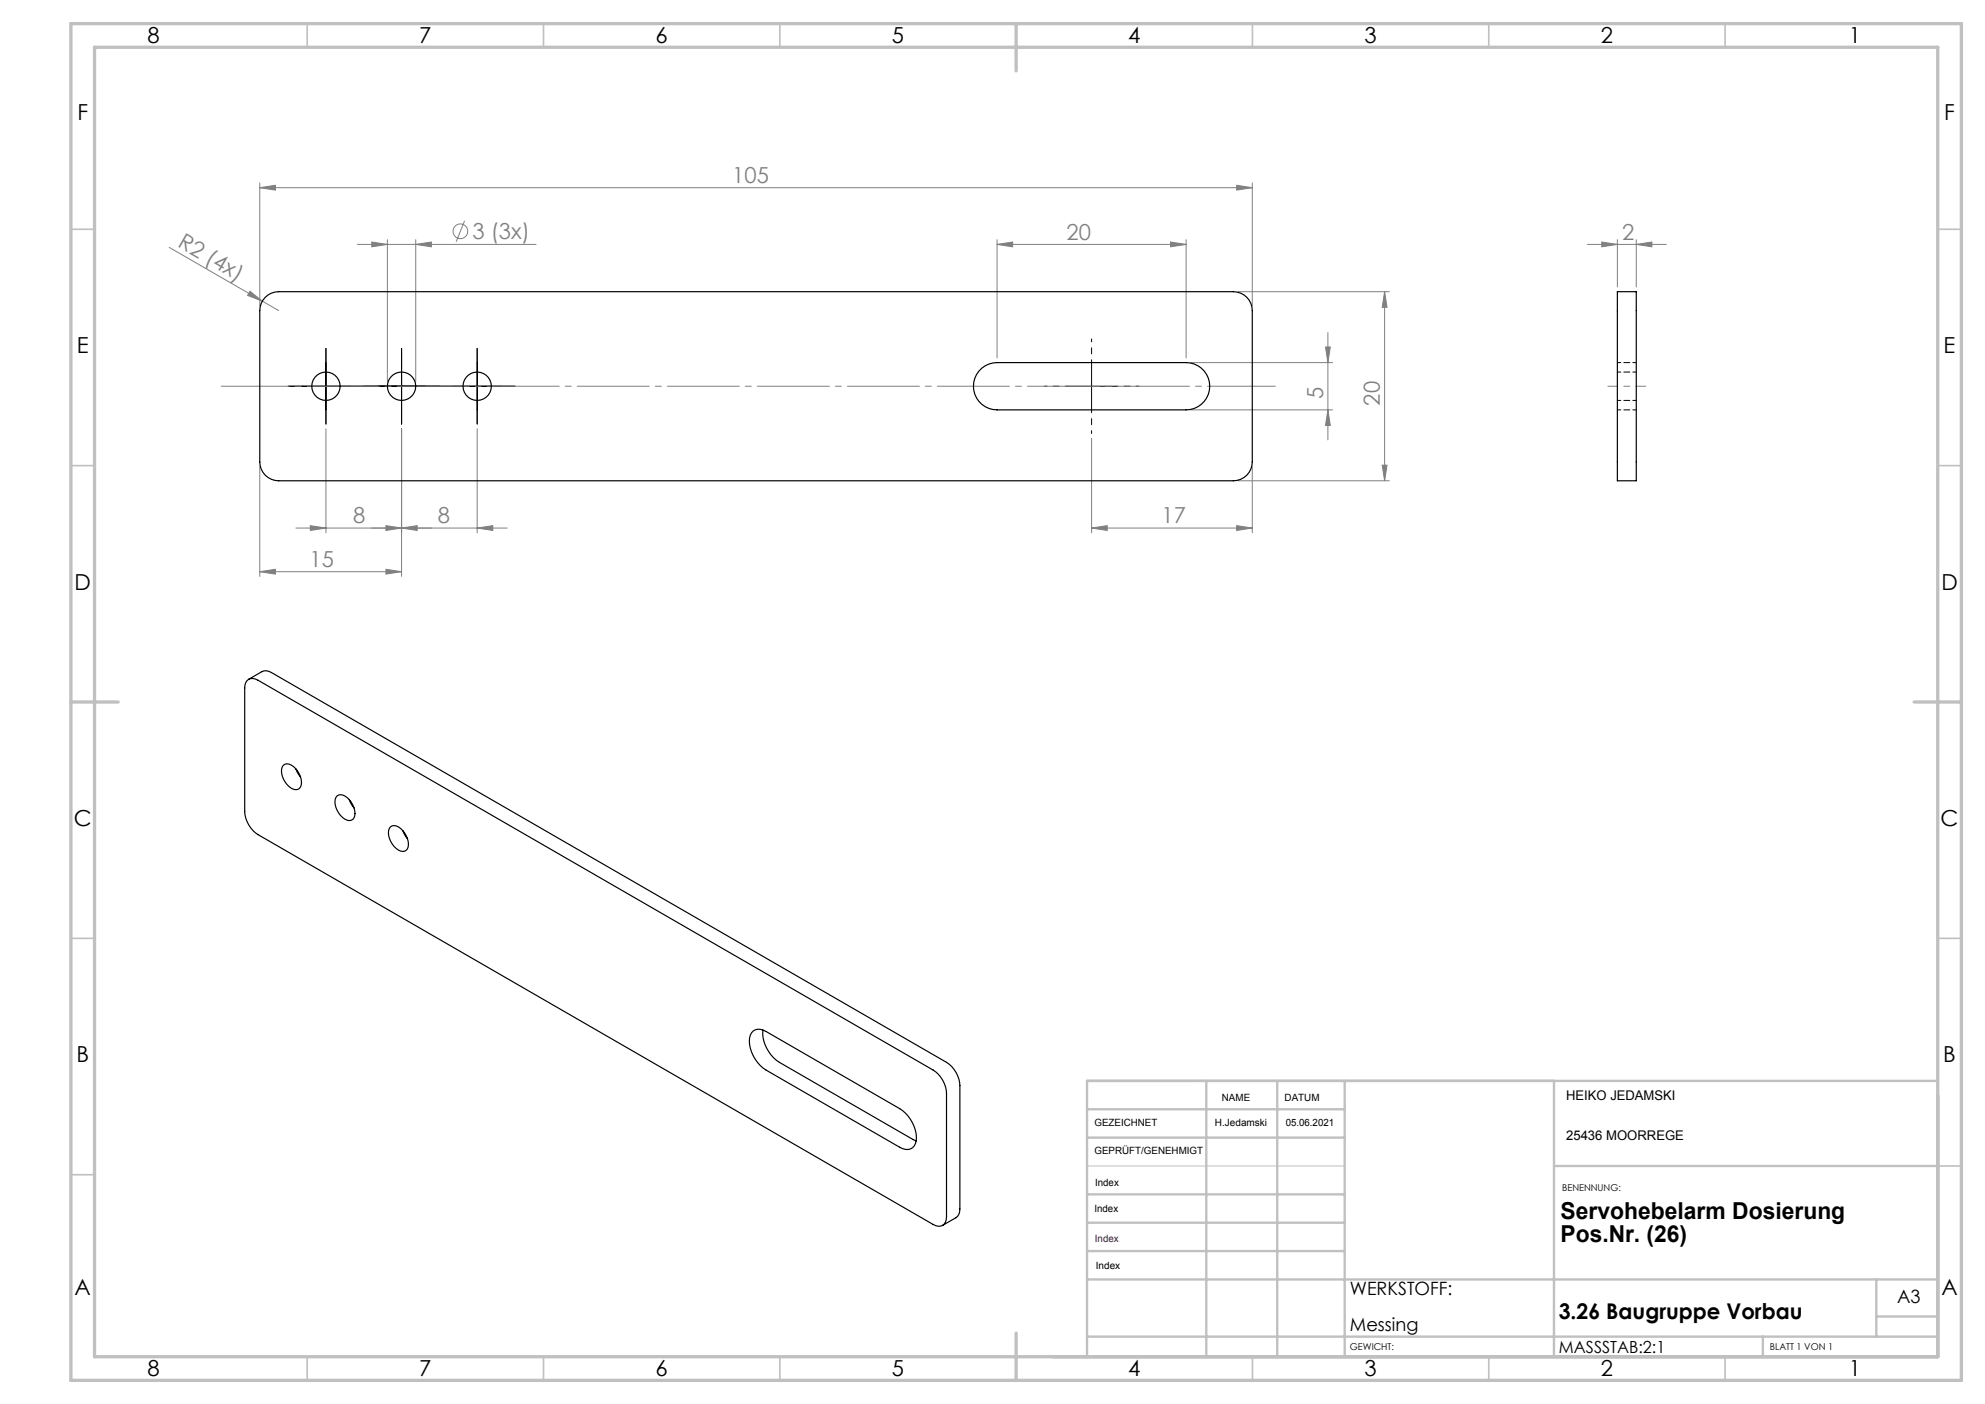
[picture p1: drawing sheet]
<svg xmlns="http://www.w3.org/2000/svg" width="420mm" height="297mm" viewBox="0 0 420 297" stroke-linecap="round" stroke-linejoin="round" font-family="sans-serif">
<g fill="none" stroke="#808080" stroke-width=".21">
<path d="M55 39.7l3.3-.5v1zM55 38.7v26M55 39.7h210M261.7 39.2l3.3 .5-3.3 .5zM265 38.7v26M35.8 52.3l23.2 13.4M75.6 51.7h37.8M78.7 51.2l3.3 .5-3.3 .5zM82 50.7v30M88 51.7l3.3-.5v1zM88 50.7v30M98.3 46.7l-1.8 4.4"/>
<path d="M211 51.7l3.3-.5v1zM211 51.7h40M211 50.7v25M247.7 51.2l3.3 .5-3.3 .5zM251 50.7v25M335.9 51.7h16.7M338.9 51.2l3.3 .5-3.3 .5zM342.2 50.7v10M346.2 51.7l3.3-.5v1zM346.2 50.7v10M52.9 61.6l2.6 2.1-3.1-1.2zM252 76.7h30"/>
<path d="M262 61.7h32M280.5 73.4h1l-.5 3.3zM281 70.4v22.7M293 61.7l.5 3.3h-1zM293 61.7v40M55 98.7v23.2M69 90.7v22M85 90.7v31.2M101 90.7v22M231 92.7v20M252 86.7h30M265 98.7v14"/>
<path d="M281 86.7l.5 3.3h-1zM292.5 98.4h1l-.5 3.3zM65.7 111.2l3.3 .5-3.3 .5zM81.7 111.2l3.3 .5-3.3 .5zM85 111.7l3.3-.5v1zM101 111.7l3.3-.5v1zM107.3 111.7h-44.7M231 111.7l3.3-.5v1zM231 111.7h34M261.7 111.2l3.3 .5-3.3 .5zM262 101.7h32M55 120.9l3.3-.5v1z"/>
<path d="M55 120.9h30M81.7 120.4l3.3 .5-3.3 .5z"/>
<circle cx="97.4" cy="48.9" r="1.56"/>
</g>
<path d="M69 76.7v-3M85 76.7v-3M101 76.7v-3M64 81.7h-3M69 86.7v3M74 81.7h3M80 81.7h-3M85 86.7v3M90 81.7h3M96 81.7h-3M101 86.7v3M106 81.7h3" fill="none" stroke="#000" stroke-width=".21" stroke-dasharray="15.2 1.3 1.3 1.3"/>
<path d="M231 76.7v-5M226 81.7h-5M231 86.7v5M236 81.7h5" fill="none" stroke="#000" stroke-width=".21" stroke-dasharray="15.2 1.3 1.3 1.3" stroke-dashoffset="14.6"/>
<path d="M69 76.7v10M85 76.7v10M101 76.7v10M231 76.7v10M64 81.7h10M80 81.7h10M96 81.7h10M226 81.7h10" fill="none" stroke="#000" stroke-width=".21"/>
<path d="M269.9 81.7h-223.1" fill="none" stroke="#808080" stroke-width=".21" stroke-dasharray="15.2 1.3 1.3 1.3" stroke-dashoffset=".9"/>
<path d="M340.2 81.7h8" fill="none" stroke="#808080" stroke-width=".21" stroke-dasharray="15.2 1.3 1.3 1.3" stroke-dashoffset="13.1"/>
<path d="M230 246.7h54.5" fill="none" stroke="#c0c0c0" stroke-width=".21"/>
<g fill="none" stroke="#c0c0c0" stroke-width=".35">
<path d="M65 5v5M115 5v5M165 5v5M265 5v5M315 5v5M365 5v5M15 48.5h5M410 48.5h5M15 98.5h5M410 98.5h5M15 198.5h5M410 198.5h5"/>
<path d="M15 248.5h5M410 246.7h5M65 287v5M115 287v5M165 287v5M265 287v5M315 287v5M365 287v5"/>
</g>
<g fill="none" stroke="#c0c0c0" stroke-width=".5">
<path d="M230 234.7h54.5M255.2 228.7v58.3M270.2 228.7v58.3M284.5 228.7v58.3M328.8 228.7v58.3M410 228.6l-180 .1v58.3M230 252.7h54.5M230 240.7h54.5M230 258.7h54.5M328.8 246.7h81.2M230 264.7h54.5M230 270.7h180"/>
<path d="M397 270.7v12.1M397 278.5h13M230 282.8h180M373 282.8v4.2"/>
</g>
<path d="M15 5h400v287h-400zM20 10h390v277h-390zM215 5v10M15 148.5h10M405 148.5h10M215 282v10" fill="none" stroke="#c0c0c0" stroke-width=".7"/>
<g fill="#808080">
<path d="M52.9 61.6l2.6 2.1-3.1-1.2z"/>
<path d="M261.7 111.2l3.3 .5-3.3 .5zM231 111.7l3.3-.5v1z"/>
<path d="M261.7 39.2l3.3 .5-3.3 .5zM55 39.7l3.3-.5v1z"/>
<path d="M85 111.7l3.3-.5v1zM65.7 111.2l3.3 .5-3.3 .5zM81.7 120.4l3.3 .5-3.3 .5zM55 120.9l3.3-.5v1z"/>
<path d="M78.7 51.2l3.3 .5-3.3 .5zM88 51.7l3.3-.5v1zM81.7 111.2l3.3 .5-3.3 .5zM101 111.7l3.3-.5v1zM338.9 51.2l3.3 .5-3.3 .5zM346.2 51.7l3.3-.5v1z"/>
<path d="M247.7 51.2l3.3 .5-3.3 .5zM211 51.7l3.3-.5v1z"/>
<path d="M293 61.7l.5 3.3h-1zM292.5 98.4h1l-.5 3.3z"/>
<path d="M280.5 73.4h1l-.5 3.3zM281 86.7l.5 3.3h-1z"/>
</g>
<g fill="none" stroke="#000" stroke-width=".25">
<path d="M56.1 62.9a4 4 0 0 1 2.9-1.2h202a4 4 0 0 1 4 4v32a4 4 0 0 1-4 4h-202a4 4 0 0 1-4-4v-32a4 4 0 0 1 1.1-2.8zM207.1 78.5a5 5 0 0 1 3.9-1.8h40a5 5 0 0 1 5 5 5 5 0 0 1-5 5h-40a5 5 0 0 1-4.6-2.9 5 5 0 0 1 .7-5.3zM342.2 61.7h4v40h-4zM52.3 144a1.73 1.73 0 0 1 2.3-.1l142.8 82.5a6.3 6.3 0 0 1 2.9 4.9v26.1a1.72 1.72 0 0 1-.9 1.8 1.72 1.72 0 0 1-2-.2l-142.8-82.4a6.3 6.3 0 0 1-2.8-4.9v-26.2v-.6zM52.6 143.7l2.8-1.6a2 2 0 0 1 2 .2l142.9 82.4a6.3 6.3 0 0 1 2.8 4.9v26.2a2 2 0 0 1-.8 1.8l-2.9 1.6M60 161.8a1.96 1.96 0 0 1 2.6 .8 3.4 3.4 0 0 1 .7 4.2 1.96 1.96 0 0 1-2.5-.8 3.4 3.4 0 0 1-.8-4.2zM62.6 162.6l1 1.8M71.3 168.4a1.96 1.96 0 0 1 2.6 .8 3.4 3.4 0 0 1 .7 4.1 1.96 1.96 0 0 1-2.5-.8 3.4 3.4 0 0 1-.8-4.1zM73.9 169.2l1 1.7M82.6 174.9a1.96 1.96 0 0 1 2.6 .8 3.4 3.4 0 0 1 .8 4.2 1.96 1.96 0 0 1-2.6-.8 3.4 3.4 0 0 1-.8-4.2zM85.2 175.7l1 1.7M159.4 218.1a2.28 2.28 0 0 1 2.7 .1l28.3 16.3a7.6 7.6 0 0 1 3.5 6.8 2.08 2.08 0 0 1-1.4 1.8 2.08 2.08 0 0 1-2.1-.4l-28.3-16.3a7.6 7.6 0 0 1-3.5-6.8l.4-1.1z"/>
<path d="M161.4 217.9a7.4 7.4 0 0 0 3.5 6.8l28.9 16.7"/>
<circle cx="69" cy="81.7" r="3"/>
<circle cx="85" cy="81.7" r="3"/>
<circle cx="101" cy="81.7" r="3"/>
</g>
<path d="M342.2 76.7h4M346.2 78.7h-4M342.2 86.7h4M342.2 84.7h4" fill="none" stroke="#000" stroke-width=".21" stroke-dasharray="1.3 .6" stroke-dashoffset=".5"/>
<g font-size="4.9">
<text x="330.2" y="257.9">Servohebelarm Dosierung</text>
<text x="330.2" y="262.8">Pos.Nr. (26)</text>
</g>
<g font-size="4.7">
<text x="31.2" y="9">8</text>
<text x="88.7" y="9">7</text>
<text x="138.7" y="9">6</text>
<text x="188.7" y="9">5</text>
<text x="238.7" y="9">4</text>
<text x="288.7" y="9">3</text>
<text x="338.7" y="9">2</text>
<text x="391.2" y="9">1</text>
<text x="16.4" y="25.5">F</text>
<text x="411.4" y="25.5">F</text>
<text x="16.3" y="74.7">E</text>
<text x="411.3" y="74.7">E</text>
<text x="15.8" y="124.8">D</text>
<text x="410.8" y="124.8">D</text>
<text x="15.6" y="174.8">C</text>
<text x="410.6" y="174.8">C</text>
<text x="16.2" y="224.7">B</text>
<text x="411.2" y="224.7">B</text>
<text x="15.8" y="274">A</text>
<text x="410.8" y="274">A</text>
<text x="31.2" y="291">8</text>
<text x="88.7" y="291">7</text>
<text x="138.7" y="291">6</text>
<text x="188.7" y="291">5</text>
<text x="238.7" y="291">4</text>
<text x="288.7" y="291">3</text>
<text x="338.7" y="291">2</text>
<text x="391.2" y="291">1</text>
</g>
<g font-size="4.7" fill="#808080">
<text x="154.9" y="38.7">105</text>
<text x="37.4" y="52.1" transform="rotate(30 37.4 52.1)">R2 (4x)</text>
<text x="100" y="50.6">3 (3x)</text>
<text x="225.7" y="50.7">20</text>
<text x="343.2" y="50.7">2</text>
<text x="280" y="84.5" transform="rotate(-90 280 84.5)">5</text>
<text x="291.9" y="85.8" transform="rotate(-90 291.9 85.8)">20</text>
<text x="74.7" y="110.7">8</text>
<text x="92.6" y="110.7">8</text>
<text x="245.8" y="110.7">17</text>
<text x="65.5" y="119.9">15</text>
</g>
<text font-size="4.6" x="329.8" y="279">3.26 Baugruppe Vorbau</text>
<g font-size="3.9">
<text x="285.6" y="273.9">WERKSTOFF:</text>
<text x="401.4" y="275.6">A3</text>
<text x="285.6" y="281.6">Messing</text>
</g>
<text font-size="3.5" x="329.9" y="286.3">MASSSTAB:2:1</text>
<g font-size="2.8">
<text x="331.4" y="232.7">HEIKO JEDAMSKI</text>
<text x="331.4" y="241.1">25436 MOORREGE</text>
</g>
<g font-size="2.1">
<text x="258.5" y="232.8">NAME</text>
<text x="271.8" y="232.9">DATUM</text>
<text x="231.6" y="238.2">GEZEICHNET</text>
<text x="257.1" y="238.2">H.Jedamski</text>
<text x="272" y="238.2">05.06.2021</text>
<text x="231.6" y="244.2">GEPRÜFT/GENEHMIGT</text>
<text x="231.7" y="250.8">Index</text>
<text x="231.6" y="256.4">Index</text>
<text x="231.9" y="268.5">Index</text>
</g>
<text font-size="2.1" fill="#400040" x="231.7" y="262.7">Index</text>
<g font-size="2">
<text x="330.5" y="251.9">BENENNUNG:</text>
<text x="285.6" y="285.5">GEWICHT:</text>
<text x="374.5" y="285.6">BLATT 1 VON 1</text>
</g>
</svg>
